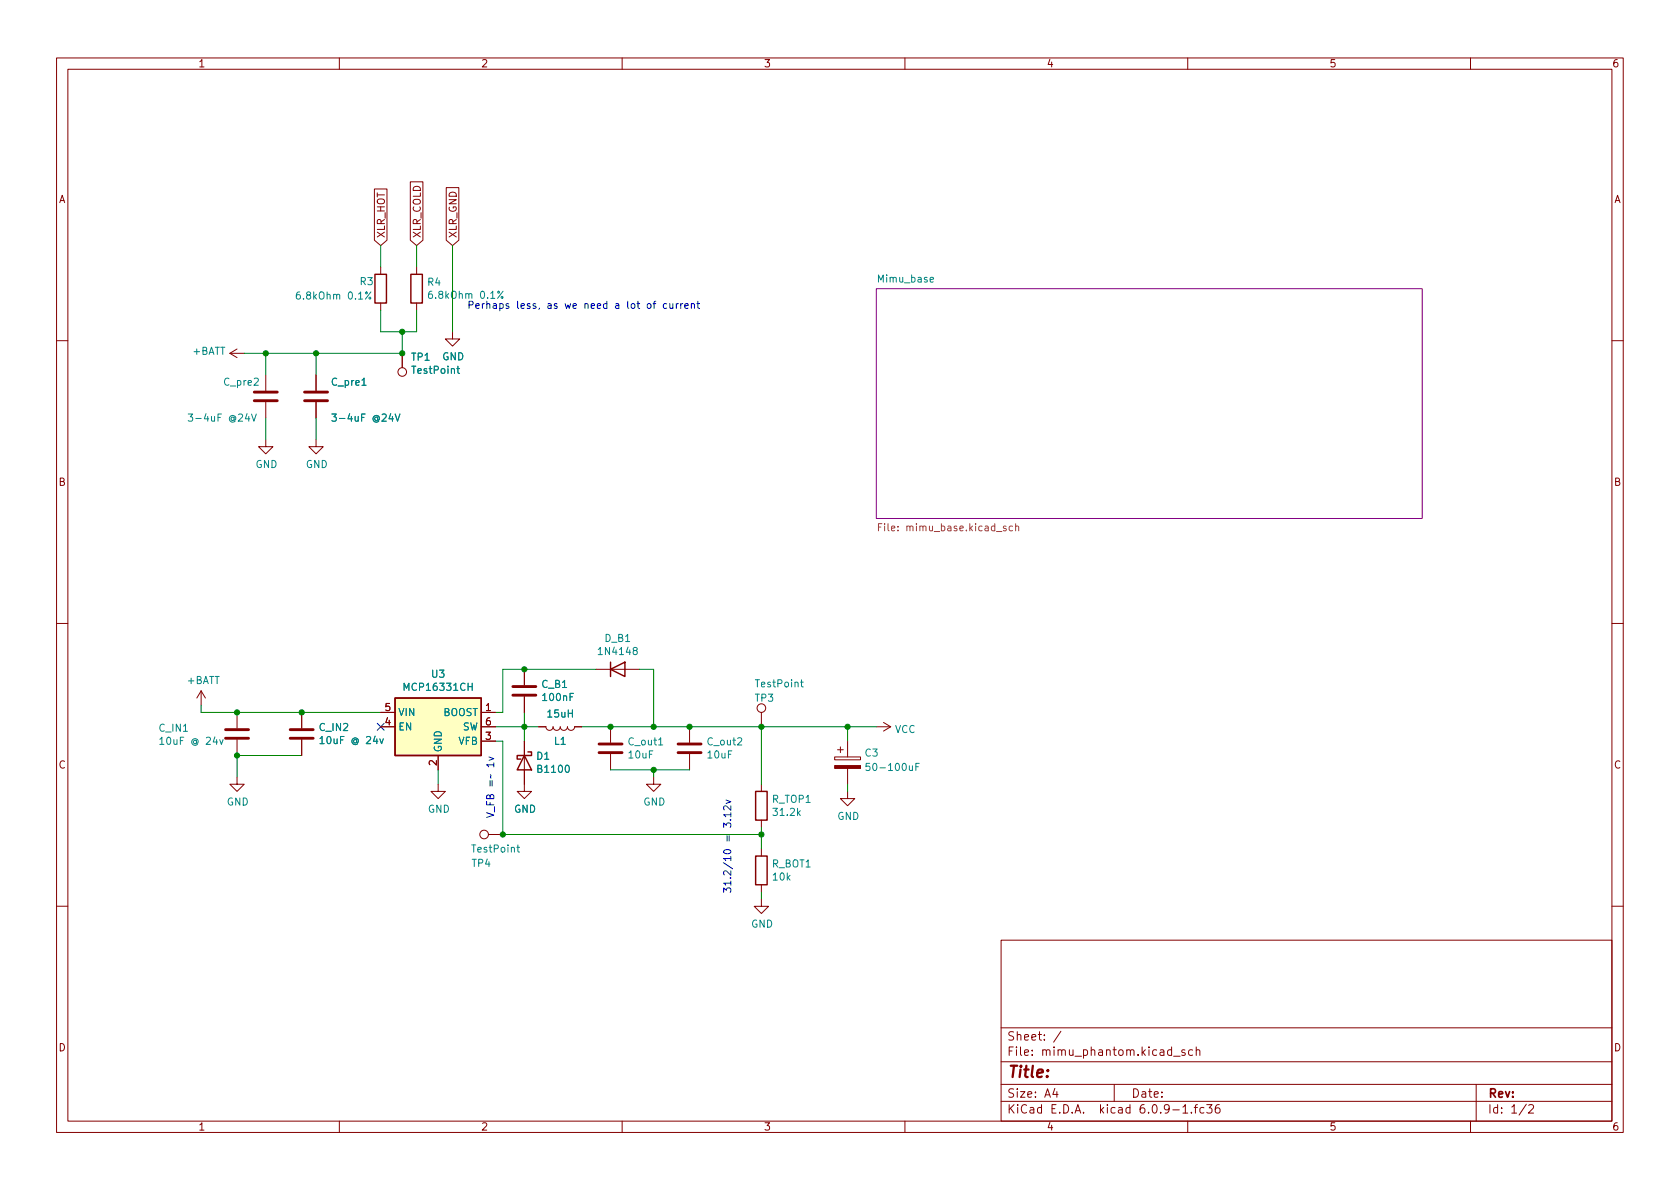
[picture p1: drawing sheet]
<svg xmlns="http://www.w3.org/2000/svg" width="297mm" height="210mm" viewBox="0 0 297 210" stroke-linecap="round" stroke-linejoin="round" font-family="sans-serif">
<g fill="none" stroke="#840000" stroke-width=".18">
<path d="M10 10.2h277v190.1h-277zM12 12.2h273v186.1h-273zM60 10.2v2M110 10.2v2M160 10.2v2M210 10.2v2M260 10.2v2M66.2 33.4h2.2v9.1l-1.1 .9-1.1-.9zM72.5 32.1h2.3v10.4l-1.1 .9-1.2-.9zM78.9 33.2h2.2v9.3l-1.1 .9-1.1-.9zM67.3 47.2v1.3M67.3 53.6v1.3"/>
<path d="M73.7 47.2v1.3M73.7 53.6v1.3M80 58.7v1.2h1.3l-1.3 1.3-1.3-1.3h1.3M10 60.2h2M40.6 62.5l1.3 .7M40.6 62.5h2.6M41.9 61.7l-1.3 .8M47 77.7v1.3h1.3l-1.3 1.3-1.3-1.3h1.3M47 66.3v2.8M47 71.1v2.8M55.9 77.7v1.3h1.2l-1.2 1.3-1.3-1.3h1.3M55.9 66.3v2.8"/>
<path d="M55.9 71.1v2.8M71.1 62.5v2.5M285 60.2h2M10 110.2h2M92.7 118.4v2.8M105.4 118.4h7.6M285 110.2h2M35.6 122.2l-.8 1.2M35.6 122.2v2.5M35.6 122.2l.7 1.2M41.9 137.4v1.3h1.3l-1.3 1.2-1.3-1.2h1.3M41.9 126v2.8"/>
<path d="M41.9 130.8v2.8M53.3 126v2.8M53.3 130.8v2.8M67.3 128.5h2.5M67.3 126h2.5M77.5 138.7v1.2h1.2l-1.2 1.3-1.3-1.3h1.3M77.5 133.6v2.5M85.1 128.5h2.5M85.1 126h2.5M85.1 131.1h2.5M92.7 131.1v8.8h1.3l-1.3 1.3-1.3-1.3h1.3M92.7 123.2v2.8"/>
<path d="M95.2 128.5h1.3a.64 .64 0 0 0 .7 .7 .64 .64 0 0 0 .6-.7 .64 .64 0 0 0 .6 .7 .64 .64 0 0 0 .7-.7 .64 .64 0 0 0 .6 .7 .64 .64 0 0 0 .6-.7 .64 .64 0 0 0 .7 .7 .64 .64 0 0 0 .6-.7h1.3M107.9 128.5v2.8M107.9 133.3v2.8M115.6 137.4v1.3h1.2l-1.2 1.2-1.3-1.2h1.3M121.9 128.5v2.8M121.9 133.3v2.8M134.6 126v2.5M134.6 138.7v1.2M147.6 133.9h4.5v.5h-4.5zM148.1 132.6h1M148.6 132.1v1M149.9 139.9v1.3h1.2l-1.2 1.3-1.3-1.3h1.3"/>
<path d="M149.9 131.1v2.8M149.9 135.9v2.8M154.9 128.5h2.6M156.2 127.8l1.3 .7M157.5 128.5l-1.3 .8M86.4 147.6h2.5M134.6 159v1.3h1.3l-1.3 1.2-1.3-1.2h1.3M134.6 145v1.3M134.6 150.1v1.3M134.6 156.5v1.2M10 160.2h2M177 166.3h108v32h-108z"/>
<path d="M285 160.2h2M60 198.3v2M110 198.3v2M160 198.3v2M177 194.8h108M177 191.8h108M177 187.8h108M177 181.8h108M186.5 192.5l-.4 1h1M186.9 193v1M187.6 182.4l-1.3 1.9M197 191.8v3"/>
<path d="M207.5 186.8h1.1M209.1 195.8l.5-.5v1.5M209.1 196.8h.9M209.5 185.7l-.4-.1-.2 .2 .1 .3 .5 .1v.4h-.6M210 198.3v2M210.6 196.7v.1M210.9 185.7l-.5-.1-.3 .3v.4l.2 .3h.6M211.1 195.8h.6M211.5 185.8l.2-.2 .4 .1v.9M211.5 185.1v1.5M211.7 195.3l-.3 .2v1.3M212.9 195.9l-.5-.1-.3 .3v.4l.2 .3h.6"/>
<path d="M213.4 195.3h.9l-.5 .6 .4 .1v.7l-.2 .1h-.4l-.2-.1M215.6 195.3a.59 .59 0 0 0-.7 .7v.5l.1 .3h.4l.2-.1 .1-.5-.1-.2-.5-.1-.2 .3M260 198.3v2M261 191.8v6.5M269.9 195.3l-1.3 1.9M270.3 195.5l.6-.2 .2 .2 .1 .3-1 1h1"/>
<circle cx="71.1" cy="65.8" r=".76"/>
<circle cx="134.6" cy="125.2" r=".76"/>
<circle cx="85.6" cy="147.6" r=".76"/>
</g>
<path d="M154.9 51h96.6v40.7h-96.6z" fill="#fff" stroke="#fff" stroke-width=".18"/>
<path d="M154.9 51h96.6v40.7h-96.6z" fill="none" stroke="#840084" stroke-width=".18"/>
<g fill="none" stroke="#008484" stroke-width=".18">
<path d="M53 51.6l-.4 .1a.86 .86 0 0 0 0 1.2l.5-.1v-.5l-.2-.2-.4 .1-.1 .1M65.6 51.6l-1 1.3M76.4 51.5l-.4 .1a.86 .86 0 0 0 0 1.2l.4-.2 .1-.4-.3-.2h-.3l-.1 .2M88.9 51.5l-.9 1.3M164.5 49.5l.6-.2-.1-.2-.4-.1-.1 .2v.6h.5M33.3 73.2h.8l-.5 .5 .4 .1v.6l-.2 .1-.5-.1M44.5 73.2l.4 1.3 .4-1.3M58.7 73.2h.8l-.5 .5 .4 .1v.6l-.2 .1-.5-.1M69.9 73.2l.4 1.3 .4-1.3M80.8 65.2h.5M81 64.8v1l.3 .2M28.3 130.7l.3-.3v1.2"/>
<path d="M28.3 131.6h.7M38.8 130.8l.3 .8 .3-.8M56.6 130.6l.3-.4v1.3M56.6 131.5h.7M67.2 130.7l.3 .8 .3-.8M116.5 131.7h.7M141.5 120.6h.5M141.7 120.2v1.1l.3 .2M153.8 135h-.6l-.1 .6 .2-.1h.4l.1 .2v.4l-.2 .2-.5-.2M161.9 135.6h.5M162.5 135h-.6v1.3M91.4 149.8h.5"/>
<path d="M91.6 149.4v1.1l.3 .2"/>
<circle cx="65.4" cy="52.7" r=".18"/>
<circle cx="88.8" cy="52.6" r=".18"/>
</g>
<path d="M155.3 93.2h.4M155.9 92.6h-.6v1.3M179 93.1l-.3-.1-.3 .3 .1 .5h.5M179.6 93.1l.2-.1 .3 .1v.8M179.6 92.6v1.3" fill="none" stroke="#848400" stroke-width=".18"/>
<path d="M66.3 48.5h2v5.1h-2zM72.6 48.5h2.1v5.1h-2.1zM107.9 118.4l2.6-1.3v2.5zM107.9 117.1v2.5M69.8 123.4h15.3v10.2h-15.3zM92.7 133.6l1.3 2.5h-2.6zM93.3 133h.7v.6h-2.6v.6h.7M133.6 139.9h2v5.1h-2zM133.6 151.4h2v5.1h-2z" fill="none" stroke="#840000" stroke-width=".25"/>
<g fill="none" stroke="#840000" stroke-width=".51">
<path d="M45 70.9h4M45 69.3h4M53.8 70.9h4.1M53.8 69.3h4.1M39.9 130.6h4M39.9 129h4M51.3 130.6h4.1M51.3 129h4.1M90.7 122.9h4M90.7 121.4h4M105.9 133.1h4.1M105.9 131.6h4.1"/>
<path d="M119.9 133.1h4.1M119.9 131.6h4.1"/>
</g>
<path d="M147.6 135.4h4.5v.5h-4.5z" fill="#840000" stroke="#840000" stroke-width=".18"/>
<path d="M69.8 123.4h15.3v10.2h-15.3z" fill="#ffffc2" stroke="#ffffc2" stroke-width=".18"/>
<g fill="none" stroke="#0000c2" stroke-width=".18">
<path d="M115.5 53.7h.4M115.9 53.3l-.3 .1v1.1M117.9 53.8l-.4-.1-.2 .2 .1 .6h.5M118.4 53.7l.1 .8h.3l.2-.1M119 53.7v.8M119.6 53.7v.8M119.9 53.7l-.3 .2M120.4 53.7v.8M120.7 53.7l-.3 .2M121.1 54.1l.6-.1-.1-.2-.3-.1-.2 .2v.6h.5M122.2 53.8l.2-.1 .3 .1 .1 .7M122.2 53.7v.8"/>
<path d="M123.2 53.7h.5M123.4 53.3v1.1l.3 .1M86 143.7l1.3 .4-1.3 .5M87.4 142.6v1M127.9 157.8v-.8l.5 .4 .2-.3h.5l.1 .2-.1 .5M129.1 155.3h.1M129.2 156.2h-1.3l.4 .3M129.2 154v.8l-.9-.8-.4 .2 .2 .5M129.2 155.8v.7"/>
</g>
<g fill="none" stroke="#008400" stroke-width=".18">
<path d="M67.3 54.9v3.8h6.4v-3.8M67.3 43.4v3.8M71.1 58.7v3.8h-27.9M73.7 43.4v3.8M80 43.4v15.3M47 62.5v3.8M47 73.9v3.8M55.9 62.5v3.8M55.9 73.9v3.8M105.4 118.4h-16.5v7.6h-1.3M113 118.4h2.6v10.1M35.6 124.7v1.3h31.7"/>
<path d="M53.3 133.6h-11.4v3.8M77.5 136.1v2.6M87.6 128.5h7.6M87.6 131.1h1.3v16.5h45.7M92.7 126v5.1M102.9 128.5h52M107.9 136.1h14M115.6 136.1v1.3M134.6 128.5v10.2M149.9 128.5v2.6M149.9 138.7v1.2M134.6 146.3v3.8"/>
<path d="M134.6 157.7v1.3"/>
</g>
<path d="M66.7 127.9l1.2 1.2M67.9 127.9l-1.2 1.2" fill="none" stroke="#000084" stroke-width=".18"/>
<g fill="#008400" stroke="#008400" stroke-width=".18">
<circle cx="71.1" cy="58.7" r=".46"/>
<circle cx="71.1" cy="62.5" r=".46"/>
<circle cx="55.9" cy="62.5" r=".46"/>
<circle cx="47" cy="62.5" r=".46"/>
<circle cx="149.9" cy="128.5" r=".46"/>
<circle cx="107.9" cy="128.5" r=".46"/>
<circle cx="88.9" cy="147.6" r=".46"/>
<circle cx="115.6" cy="136.1" r=".46"/>
<circle cx="121.9" cy="128.5" r=".46"/>
<circle cx="134.6" cy="147.6" r=".46"/>
<circle cx="115.6" cy="128.5" r=".46"/>
<circle cx="134.6" cy="128.5" r=".46"/>
<circle cx="53.3" cy="126" r=".46"/>
<circle cx="92.7" cy="128.5" r=".46"/>
<circle cx="92.7" cy="118.4" r=".46"/>
<circle cx="41.9" cy="126" r=".46"/>
<circle cx="41.9" cy="133.6" r=".46"/>
</g>
<text font-size="2.8" fill="#840000" x="178" y="190.6">Title:</text>
<g font-size="2.1" fill="#840000">
<text x="178" y="184">Sheet: /</text>
<text x="178" y="186.7">File: mimu_phantom.kicad_sch</text>
<text x="178" y="196.9">KiCad E.D.A. kicad 6.0.9-1.fc36</text>
<text x="178" y="194.1">Size: A4</text>
<text x="200" y="194.1">Date:</text>
<text x="263" y="194.1">Rev:</text>
<text x="263" y="196.9">Id: 1/2</text>
</g>
<g font-size="1.8" fill="#840000">
<text x="35" y="11.9">1</text>
<text x="85" y="11.9">2</text>
<text x="135" y="11.9">3</text>
<text x="185" y="11.9">4</text>
<text x="235" y="11.9">5</text>
<text x="285" y="11.9">6</text>
<text x="10.3" y="35.9">A</text>
<text x="285.3" y="35.9">A</text>
<text x="68" y="42.2" transform="rotate(-90 68 42.2)">XLR_HOT</text>
<text x="74.4" y="42.2" transform="rotate(-90 74.4 42.2)">XLR_COLD</text>
<text x="80.7" y="42.2" transform="rotate(-90 80.7 42.2)">XLR_GND</text>
<text x="10.3" y="85.9">B</text>
<text x="285.3" y="85.9">B</text>
<text x="68.1" y="125.7">5</text>
<text x="85.9" y="125.7">1</text>
<text x="68.1" y="128.3">4</text>
<text x="85.9" y="130.8">3</text>
<text x="85.9" y="128.3">6</text>
<text x="10.3" y="135.9">C</text>
<text x="77.2" y="135.4" transform="rotate(-90 77.2 135.4)">2</text>
<text x="285.3" y="135.9">C</text>
<text x="10.3" y="185.9">D</text>
<text x="285.3" y="185.9">D</text>
<text x="35" y="199.9">1</text>
<text x="85" y="199.9">2</text>
<text x="135" y="199.9">3</text>
<text x="185" y="199.9">4</text>
<text x="235" y="199.9">5</text>
<text x="285" y="199.9">6</text>
</g>
<g font-size="1.8" fill="#008484">
<text x="53" y="53">6.8kOhm 0.1%</text>
<text x="63.7" y="50.4">R3</text>
<text x="75.6" y="50.5">R4</text>
<text x="76.4" y="52.8">6.8kOhm 0.1%</text>
<text x="155.3" y="49.9">Mimu_base</text>
<text x="34.1" y="62.7">+BATT</text>
<text x="72.8" y="63.8">TP1</text>
<text x="78.2" y="63.7">GND</text>
<text x="39.7" y="68.2">C_pre2</text>
<text x="58.7" y="68.2">C_pre1</text>
<text x="73" y="66.1">TestPoint</text>
<text x="34.2" y="74.5">3-4uF @24V</text>
<text x="59.6" y="74.5">3-4uF @24V</text>
<text x="45.2" y="82.7">GND</text>
<text x="54" y="82.7">GND</text>
<text x="107" y="113.5">D_B1</text>
<text x="76.3" y="119.8">U3</text>
<text x="106.1" y="115.8">1N4148</text>
<text x="33.1" y="120.9">+BATT</text>
<text x="71.8" y="122.1">MCP16331CH</text>
<text x="95.8" y="121.6">C_B1</text>
<text x="96.1" y="123.9">100nF</text>
<text x="133.5" y="124.1">TP3</text>
<text x="133.8" y="121.5">TestPoint</text>
<text x="28.2" y="129.4">C_IN1</text>
<text x="28.9" y="131.7">10uF @ 24v</text>
<text x="56.5" y="129.3">C_IN2</text>
<text x="57.3" y="131.6">10uF @ 24v</text>
<text x="70.4" y="129.2">EN</text>
<text x="70.4" y="126.6">VIN</text>
<text x="78.3" y="126.6">BOOST</text>
<text x="81" y="131.7">VFB</text>
<text x="81.7" y="129.2">SW</text>
<text x="96.9" y="126.9">15uH</text>
<text x="98" y="131.7">L1</text>
<text x="111.2" y="131.8">C_out1</text>
<text x="125.2" y="131.8">C_out2</text>
<text x="158.2" y="129.6">VCC</text>
<text x="78.1" y="133.1" transform="rotate(-90 78.1 133.1)">GND</text>
<text x="94.9" y="134.3">D1</text>
<text x="95.2" y="136.6">B1100</text>
<text x="111.2" y="134.1">10uF</text>
<text x="125.2" y="134.1">10uF</text>
<text x="153" y="133.8">C3</text>
<text x="154" y="136.3">50-100uF</text>
<text x="40.1" y="142.4">GND</text>
<text x="75.6" y="143.7">GND</text>
<text x="90.9" y="143.7">GND</text>
<text x="113.7" y="142.4">GND</text>
<text x="136.5" y="142">R_TOP1</text>
<text x="136.9" y="144.3">31.2k</text>
<text x="148" y="145">GND</text>
<text x="83.5" y="153.3">TP4</text>
<text x="83.6" y="150.7">TestPoint</text>
<text x="136.5" y="153.4">R_BOT1</text>
<text x="136.7" y="155.7">10k</text>
<text x="132.8" y="164">GND</text>
</g>
<g font-size="1.8" fill="#0000c2">
<text x="82.5" y="54.6">Perhaps less, as we need a lot of current</text>
<text x="87.4" y="142.1" transform="rotate(-90 87.4 142.1)">V_FB =~ 1v</text>
<text x="129.3" y="153.6" transform="rotate(-90 129.3 153.6)">31.2/10 = 3.12v</text>
</g>
<text font-size="1.8" fill="#848400" x="156.3" y="93.9">File: mimu_base.kicad_sch</text>
</svg>
